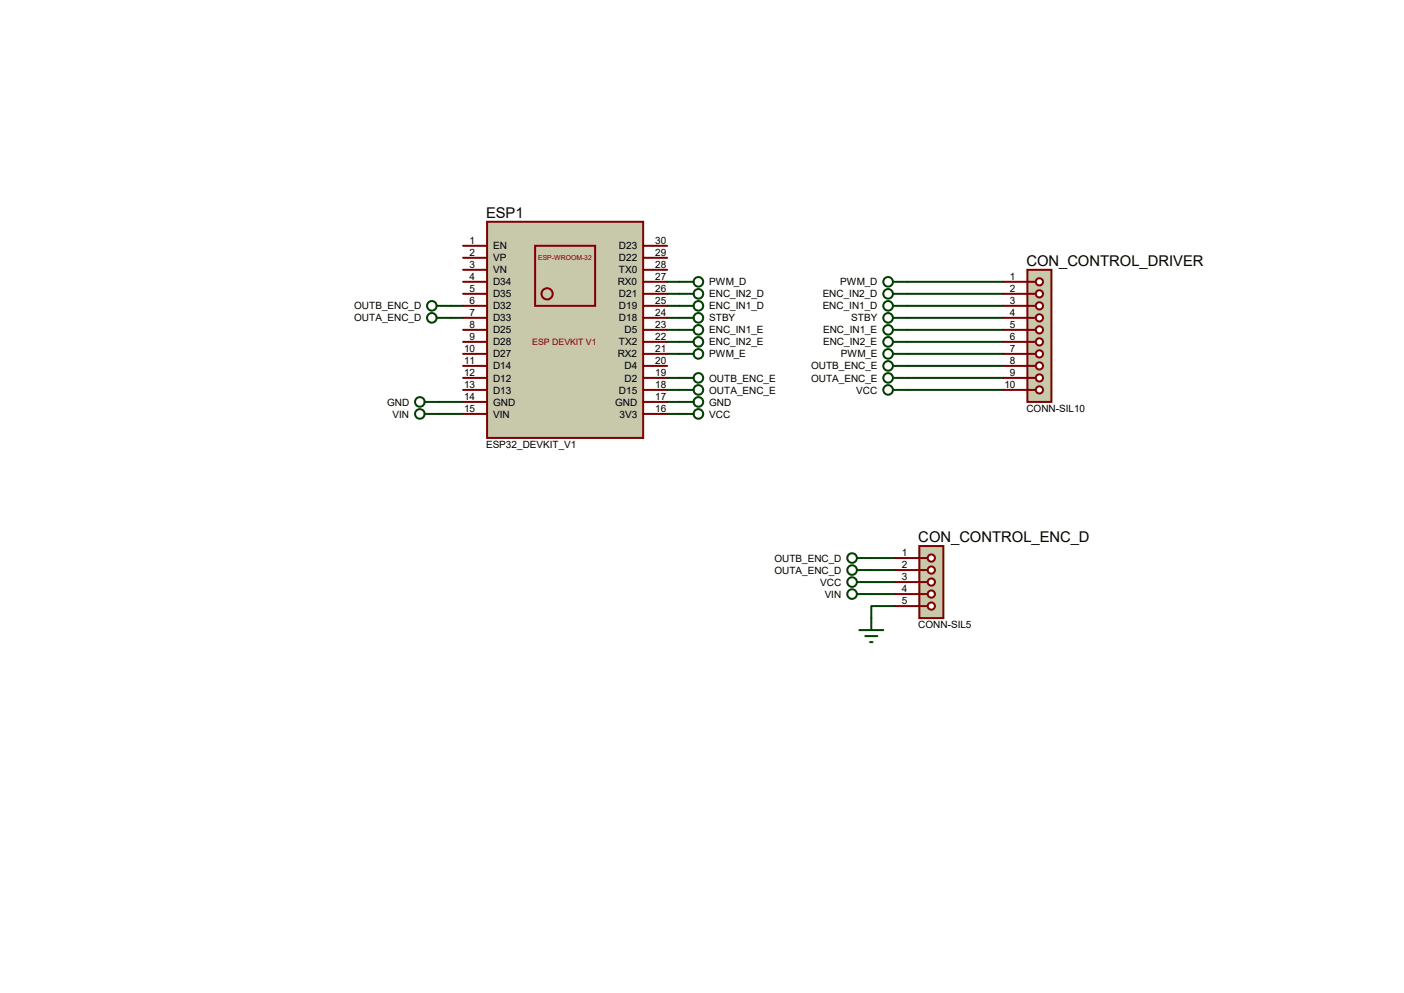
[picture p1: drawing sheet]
<svg xmlns="http://www.w3.org/2000/svg" width="297mm" height="210mm" viewBox="0 0 297 210" stroke-linecap="round" stroke-linejoin="round" font-family="sans-serif">
<g fill="none" stroke="#004000" stroke-width=".42">
<path d="M141.1 59.6h2.6M191.9 59.6h20.4M95.4 64.7h2.6M95.4 67.2h2.6M141.1 62.1h2.6M141.1 64.7h2.6M141.1 67.2h2.6M141.1 69.8h2.6M141.1 72.3h2.6M141.1 74.8h2.6M141.1 79.9h2.6M191.9 62.1h20.4"/>
<path d="M191.9 64.7h20.4M191.9 67.2h20.4M191.9 69.8h20.4M191.9 72.3h20.4M191.9 74.8h20.4M191.9 79.9h20.4M191.9 77.4h20.4M92.9 87.5h5.1M92.9 85h5.1M141.1 87.5h2.6M141.1 85h2.6M141.1 82.5h2.6"/>
<path d="M191.9 82.5h20.4M184.3 118h5.1M184.3 120.6h5.1M184.3 123.1h5.1M184.3 125.6h5.1M189.4 128.2h-5.1v2.5"/>
</g>
<g fill="#c8c8aa" stroke="#800000" stroke-width=".42">
<path d="M103 46.9h33.1v45.7h-33.1z"/>
<path d="M113.2 52h12.7v12.7h-12.7z"/>
<circle cx="115.7" cy="62.1" r="1.19"/>
</g>
<g fill="none" stroke="#800000" stroke-width=".42">
<path d="M98 54.5h5M98 59.6h5M98 57.1h5M98 52h5M136.1 54.5h5M136.1 59.6h5M136.1 57.1h5M136.1 52h5M98 64.7h5M98 69.8h5M98 74.8h5M98 79.9h5"/>
<path d="M98 62.1h5M98 67.2h5M98 72.3h5M98 77.4h5M136.1 64.7h5M136.1 69.8h5M136.1 74.8h5M136.1 79.9h5M136.1 62.1h5M136.1 67.2h5M136.1 72.3h5M136.1 77.4h5"/>
<path d="M98 82.5h5M98 85h5M98 87.5h5M136.1 82.5h5M136.1 85h5M136.1 87.5h5"/>
</g>
<g fill="none" stroke="#004000" stroke-width=".42">
<path d="M143.7 59.6h3M188.9 59.6h3M92.4 64.7h3M92.4 67.2h3M143.7 79.9h3M143.7 62.1h3M143.7 64.7h3M143.7 67.2h3M143.7 69.8h3M143.7 72.3h3M143.7 74.8h3M188.9 79.9h3"/>
<path d="M188.9 77.4h3M188.9 62.1h3M188.9 64.7h3M188.9 67.2h3M188.9 69.8h3M188.9 72.3h3M188.9 74.8h3M89.8 87.5h3.1M89.8 85h3.1M143.7 82.5h3M143.7 87.5h3M188.9 82.5h3"/>
<path d="M181.3 118h3M181.3 125.6h3M181.3 120.6h3M181.3 123.1h3M181.8 133.3h5.1M183 134.5h2.6M184.1 135.8h.5M184.3 130.7v2.6"/>
<circle cx="147.7" cy="59.6" r="1.02"/>
<circle cx="187.9" cy="59.6" r="1.02"/>
<circle cx="91.4" cy="64.7" r="1.02"/>
<circle cx="91.4" cy="67.2" r="1.02"/>
<circle cx="147.7" cy="62.1" r="1.02"/>
<circle cx="147.7" cy="64.7" r="1.02"/>
<circle cx="147.7" cy="72.3" r="1.02"/>
<circle cx="147.7" cy="74.8" r="1.02"/>
<circle cx="147.7" cy="67.2" r="1.02"/>
<circle cx="147.7" cy="69.8" r="1.02"/>
<circle cx="147.7" cy="79.9" r="1.02"/>
<circle cx="187.9" cy="79.9" r="1.02"/>
<circle cx="187.9" cy="69.8" r="1.02"/>
<circle cx="187.9" cy="72.3" r="1.02"/>
<circle cx="187.9" cy="74.8" r="1.02"/>
<circle cx="187.9" cy="62.1" r="1.02"/>
<circle cx="187.9" cy="64.7" r="1.02"/>
<circle cx="187.9" cy="77.4" r="1.02"/>
<circle cx="187.9" cy="67.2" r="1.02"/>
<circle cx="88.8" cy="87.5" r="1.02"/>
<circle cx="88.8" cy="85" r="1.02"/>
<circle cx="147.7" cy="82.5" r="1.02"/>
<circle cx="147.7" cy="87.5" r="1.02"/>
<circle cx="187.9" cy="82.5" r="1.02"/>
<circle cx="180.3" cy="118" r="1.02"/>
<circle cx="180.3" cy="125.6" r="1.02"/>
<circle cx="180.3" cy="120.6" r="1.02"/>
<circle cx="180.3" cy="123.1" r="1.02"/>
</g>
<path d="M194.5 115.5h5.1v15.2h-5.1z" fill="#c8c8aa" stroke="#800000" stroke-width=".42"/>
<path d="M194.5 118h1.8" fill="none" stroke="#800000" stroke-width=".42"/>
<circle cx="197" cy="118" r=".76" fill="#fff" stroke="#800000" stroke-width=".42"/>
<path d="M194.5 120.6h1.8" fill="none" stroke="#800000" stroke-width=".42"/>
<circle cx="197" cy="120.6" r=".76" fill="#fff" stroke="#800000" stroke-width=".42"/>
<path d="M194.5 123.1h1.8" fill="none" stroke="#800000" stroke-width=".42"/>
<circle cx="197" cy="123.1" r=".76" fill="#fff" stroke="#800000" stroke-width=".42"/>
<path d="M194.5 125.6h1.8" fill="none" stroke="#800000" stroke-width=".42"/>
<circle cx="197" cy="125.6" r=".76" fill="#fff" stroke="#800000" stroke-width=".42"/>
<path d="M194.5 128.2h1.8" fill="none" stroke="#800000" stroke-width=".42"/>
<circle cx="197" cy="128.2" r=".76" fill="#fff" stroke="#800000" stroke-width=".42"/>
<path d="M189.4 118h5.1M189.4 120.6h5.1M189.4 123.1h5.1M189.4 125.6h5.1M189.4 128.2h5.1" fill="none" stroke="#800000" stroke-width=".42"/>
<path d="M217.3 57.1h5.1v27.9h-5.1z" fill="#c8c8aa" stroke="#800000" stroke-width=".42"/>
<path d="M217.3 59.6h1.8" fill="none" stroke="#800000" stroke-width=".42"/>
<circle cx="219.9" cy="59.6" r=".76" fill="#fff" stroke="#800000" stroke-width=".42"/>
<path d="M217.3 62.1h1.8" fill="none" stroke="#800000" stroke-width=".42"/>
<circle cx="219.9" cy="62.1" r=".76" fill="#fff" stroke="#800000" stroke-width=".42"/>
<path d="M217.3 64.7h1.8" fill="none" stroke="#800000" stroke-width=".42"/>
<circle cx="219.9" cy="64.7" r=".76" fill="#fff" stroke="#800000" stroke-width=".42"/>
<path d="M217.3 67.2h1.8" fill="none" stroke="#800000" stroke-width=".42"/>
<circle cx="219.9" cy="67.2" r=".76" fill="#fff" stroke="#800000" stroke-width=".42"/>
<path d="M217.3 69.8h1.8" fill="none" stroke="#800000" stroke-width=".42"/>
<circle cx="219.9" cy="69.8" r=".76" fill="#fff" stroke="#800000" stroke-width=".42"/>
<path d="M217.3 72.3h1.8" fill="none" stroke="#800000" stroke-width=".42"/>
<circle cx="219.9" cy="72.3" r=".76" fill="#fff" stroke="#800000" stroke-width=".42"/>
<path d="M217.3 74.8h1.8" fill="none" stroke="#800000" stroke-width=".42"/>
<circle cx="219.9" cy="74.8" r=".76" fill="#fff" stroke="#800000" stroke-width=".42"/>
<path d="M217.3 77.4h1.8" fill="none" stroke="#800000" stroke-width=".42"/>
<circle cx="219.9" cy="77.4" r=".76" fill="#fff" stroke="#800000" stroke-width=".42"/>
<path d="M217.3 79.9h1.8" fill="none" stroke="#800000" stroke-width=".42"/>
<circle cx="219.9" cy="79.9" r=".76" fill="#fff" stroke="#800000" stroke-width=".42"/>
<path d="M217.3 82.5h1.8" fill="none" stroke="#800000" stroke-width=".42"/>
<circle cx="219.9" cy="82.5" r=".76" fill="#fff" stroke="#800000" stroke-width=".42"/>
<path d="M212.3 59.6h5M212.3 62.1h5M212.3 64.7h5M212.3 67.2h5M212.3 69.8h5M212.3 72.3h5M212.3 74.8h5M212.3 77.4h5M212.3 79.9h5M212.3 82.5h5" fill="none" stroke="#800000" stroke-width=".42"/>
<g fill="none" stroke="#004000" stroke-width=".42">
<path d="M143.7 85h3"/>
<circle cx="147.7" cy="85" r="1.02"/>
</g>
<g font-size="3.1">
<text x="102.8" y="46">ESP1</text>
<text x="217.1" y="56.2">CON_CONTROL_DRIVER</text>
<text x="194.3" y="114.6">CON_CONTROL_ENC_D</text>
</g>
<g font-size="2.1">
<text x="99.3" y="51.6">1</text>
<text x="104.3" y="52.7">EN</text>
<text x="130.9" y="52.7">D23</text>
<text x="138.6" y="51.6">30</text>
<text x="99.3" y="54.1">2</text>
<text x="99.3" y="59.2">4</text>
<text x="99.3" y="56.7">3</text>
<text x="104.3" y="55.3">VP</text>
<text x="104.3" y="57.8">VN</text>
<text x="130.9" y="55.3">D22</text>
<text x="130.9" y="57.8">TX0</text>
<text x="138.6" y="54.1">29</text>
<text x="138.6" y="59.2">27</text>
<text x="138.6" y="56.7">28</text>
<text x="213.6" y="59.2">1</text>
<text x="74.9" y="65.4">OUTB_ENC_D</text>
<text x="99.3" y="64.3">6</text>
<text x="99.3" y="61.8">5</text>
<text x="104.3" y="60.4">D34</text>
<text x="104.3" y="65.4">D32</text>
<text x="104.3" y="62.9">D35</text>
<text x="130.7" y="60.4">RX0</text>
<text x="130.9" y="65.4">D19</text>
<text x="130.9" y="62.9">D21</text>
<text x="138.6" y="64.3">25</text>
<text x="138.6" y="61.8">26</text>
<text x="150" y="60.4">PWM_D</text>
<text x="150" y="62.9">ENC_IN2_D</text>
<text x="150" y="65.4">ENC_IN1_D</text>
<text x="174" y="62.9">ENC_IN2_D</text>
<text x="174" y="65.4">ENC_IN1_D</text>
<text x="177.8" y="60.4">PWM_D</text>
<text x="213.6" y="61.8">2</text>
<text x="213.6" y="64.3">3</text>
<text x="74.9" y="68">OUTA_ENC_D</text>
<text x="99.3" y="69.4">8</text>
<text x="99.3" y="66.8">7</text>
<text x="99.3" y="71.9">9</text>
<text x="104.3" y="70.5">D25</text>
<text x="104.3" y="68">D33</text>
<text x="130.9" y="68">D18</text>
<text x="132.1" y="70.5">D5</text>
<text x="138.6" y="69.4">23</text>
<text x="138.6" y="66.8">24</text>
<text x="138.6" y="71.9">22</text>
<text x="150" y="68">STBY</text>
<text x="150" y="70.5">ENC_IN1_E</text>
<text x="174.1" y="70.5">ENC_IN1_E</text>
<text x="180.1" y="68">STBY</text>
<text x="213.6" y="66.8">4</text>
<text x="213.6" y="69.4">5</text>
<text x="213.6" y="71.9">6</text>
<text x="98.2" y="74.5">10</text>
<text x="98.2" y="77">11</text>
<text x="104.3" y="75.6">D27</text>
<text x="104.3" y="73.1">D28</text>
<text x="130.7" y="75.6">RX2</text>
<text x="130.9" y="73.1">TX2</text>
<text x="138.6" y="74.5">21</text>
<text x="138.6" y="77">20</text>
<text x="150" y="73.1">ENC_IN2_E</text>
<text x="150" y="75.6">PWM_E</text>
<text x="174.1" y="73.1">ENC_IN2_E</text>
<text x="177.9" y="75.6">PWM_E</text>
<text x="213.6" y="74.5">7</text>
<text x="213.6" y="77">8</text>
<text x="98.2" y="79.5">12</text>
<text x="98.2" y="82.1">13</text>
<text x="104.3" y="80.7">D12</text>
<text x="104.3" y="78.1">D14</text>
<text x="104.3" y="83.2">D13</text>
<text x="130.9" y="83.2">D15</text>
<text x="132.1" y="80.7">D2</text>
<text x="132.1" y="78.1">D4</text>
<text x="138.6" y="79.5">19</text>
<text x="138.6" y="82.1">18</text>
<text x="150" y="83.2">OUTA_ENC_E</text>
<text x="150" y="80.7">OUTB_ENC_E</text>
<text x="171.6" y="80.7">OUTA_ENC_E</text>
<text x="171.6" y="78.1">OUTB_ENC_E</text>
<text x="181.1" y="83.2">VCC</text>
<text x="212.5" y="82.1">10</text>
<text x="213.6" y="79.5">9</text>
<text x="81.9" y="85.8">GND</text>
<text x="83" y="88.3">VIN</text>
<text x="98.2" y="84.6">14</text>
<text x="98.2" y="87.2">15</text>
<text x="104.3" y="85.8">GND</text>
<text x="104.3" y="88.3">VIN</text>
<text x="130.1" y="85.8">GND</text>
<text x="131.1" y="88.3">3V3</text>
<text x="138.6" y="84.6">17</text>
<text x="138.6" y="87.2">16</text>
<text x="150" y="88.3">VCC</text>
<text x="150" y="85.8">GND</text>
<text x="217.1" y="87.2">CONN-SIL10</text>
<text x="102.8" y="94.8">ESP32_DEVKIT_V1</text>
<text x="163.8" y="118.8">OUTB_ENC_D</text>
<text x="190.8" y="117.6">1</text>
<text x="163.8" y="121.3">OUTA_ENC_D</text>
<text x="173.5" y="123.9">VCC</text>
<text x="190.8" y="120.2">2</text>
<text x="190.8" y="122.7">3</text>
<text x="190.8" y="125.3">4</text>
<text x="174.5" y="126.4">VIN</text>
<text x="190.8" y="127.8">5</text>
<text x="194.3" y="132.9">CONN-SIL5</text>
</g>
<text font-size="1.9" fill="#800000" x="112.6" y="72.9">ESP DEVKIT V1</text>
<text font-size="1.4" fill="#800000" x="113.8" y="55.1">ESP-WROOM-32</text>
</svg>
